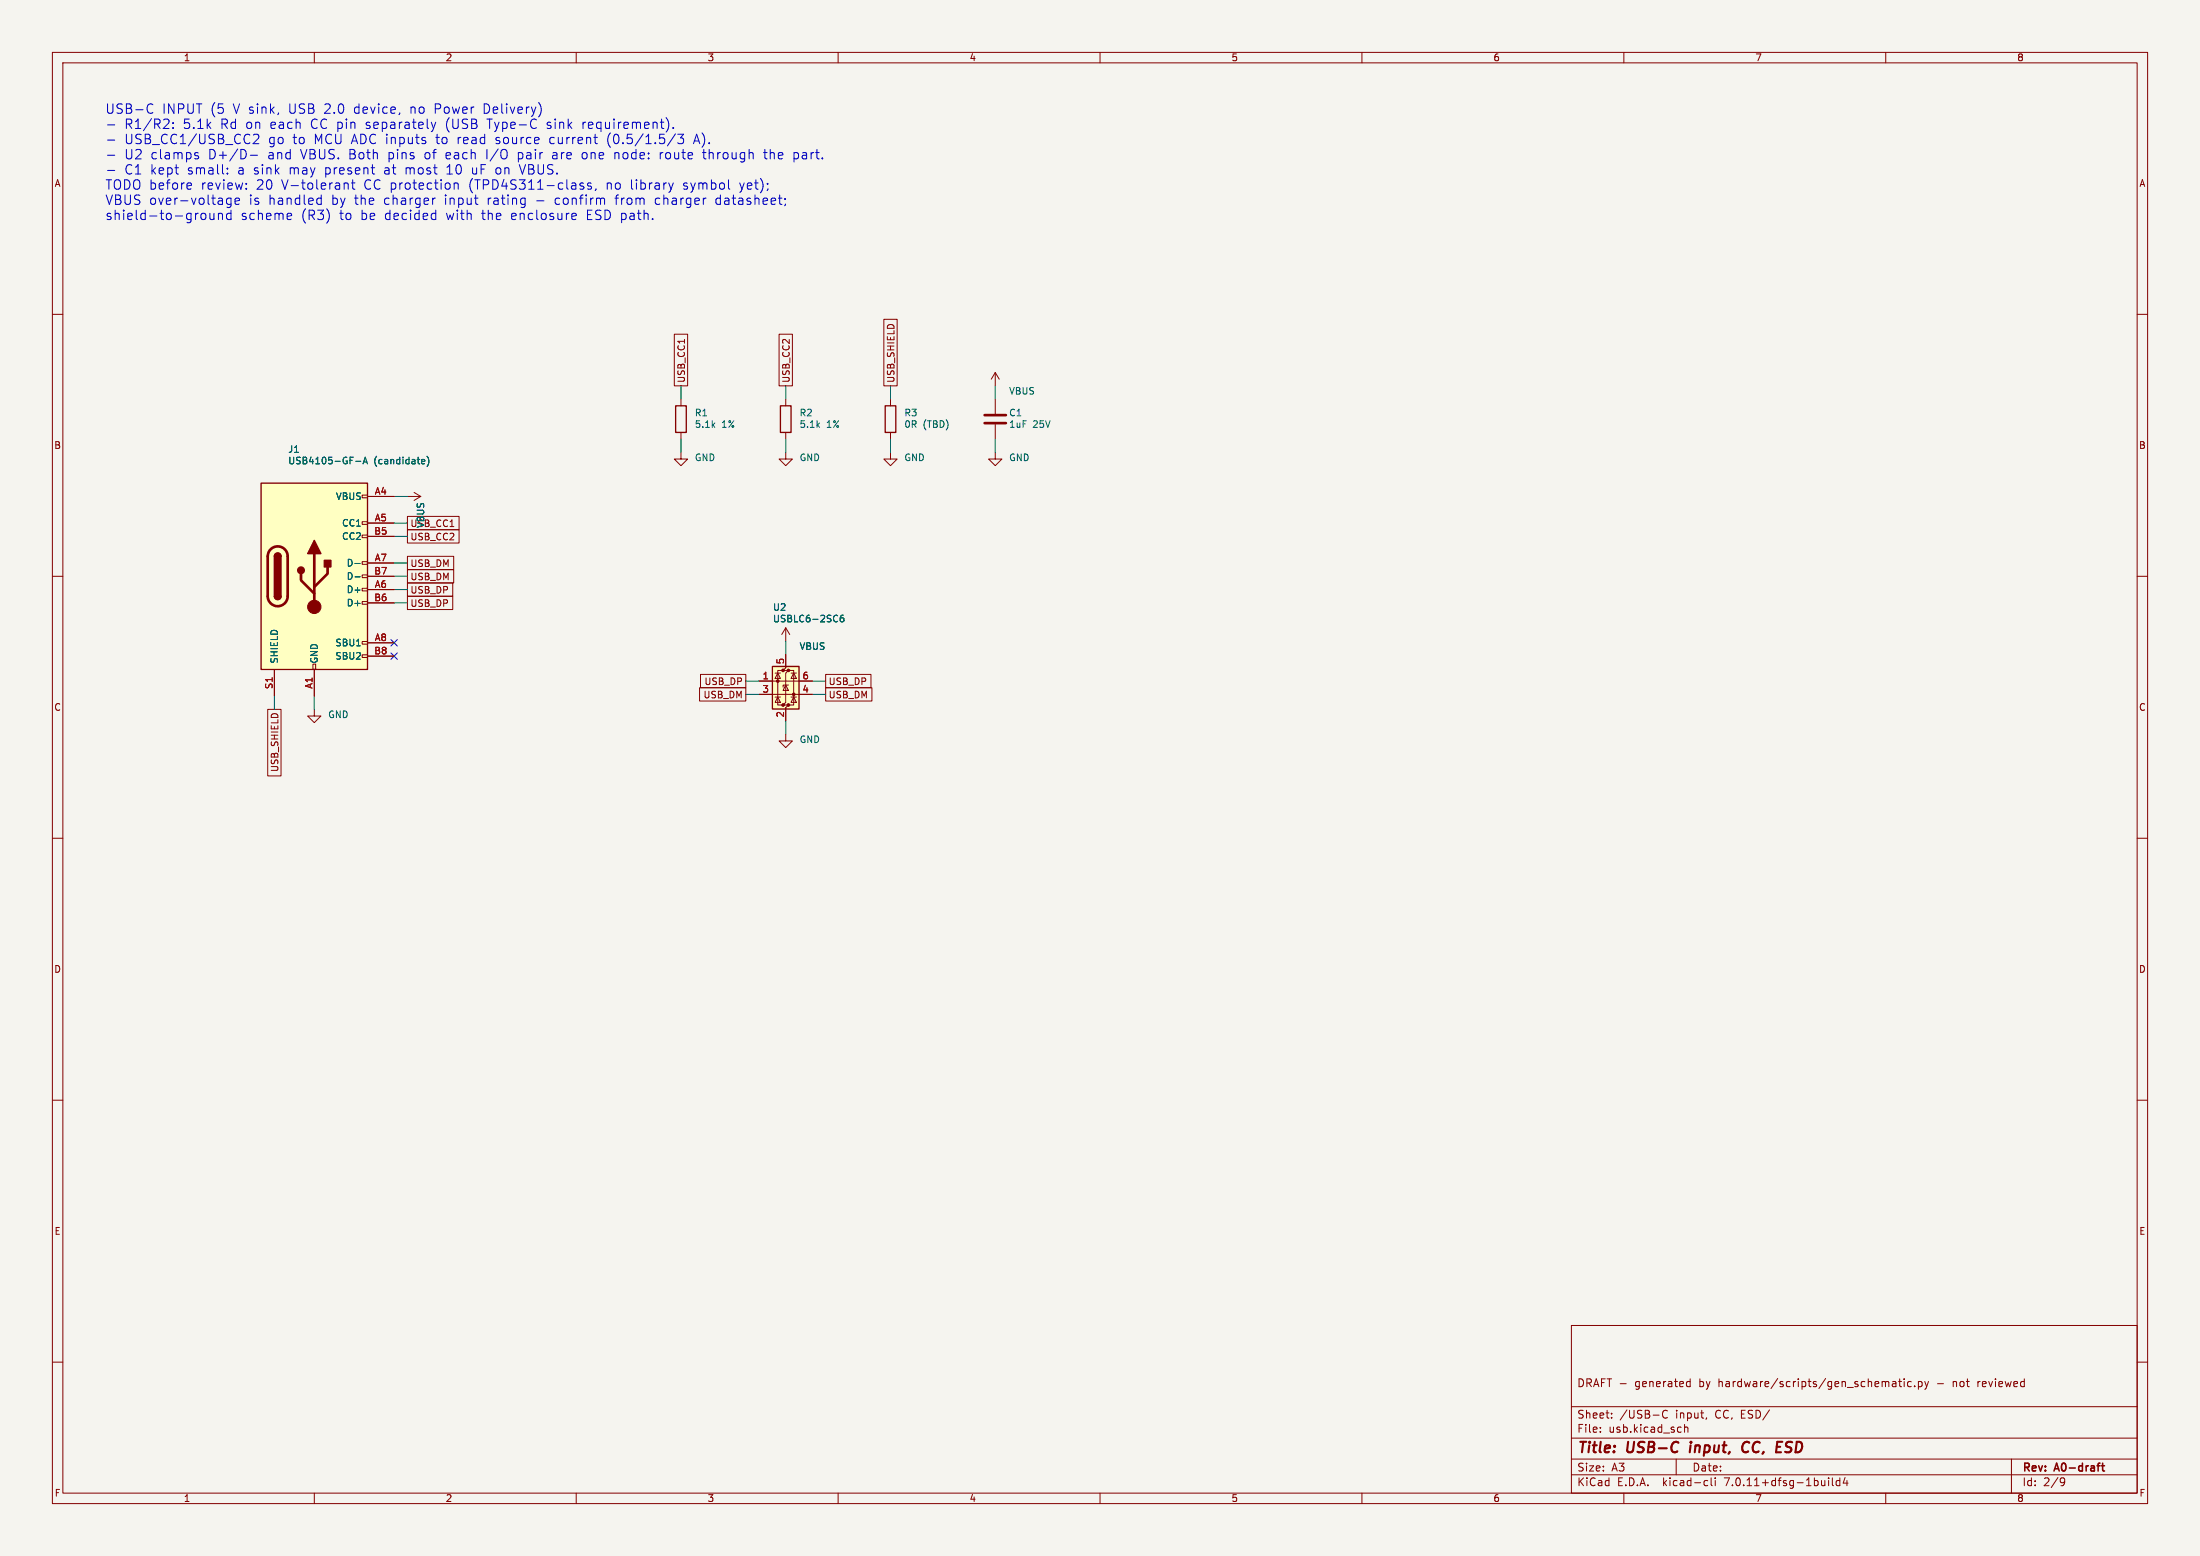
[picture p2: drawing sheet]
(kicad_sch
 (version 20230121)
 (generator eeschema)
 (paper "A3")
 (title_block
  (title "USB-C input, CC, ESD")
  (rev "A0-draft")
  (comment 1 "DRAFT - generated by hardware/scripts/gen_schematic.py - not reviewed"))
 (lib_symbols
  (symbol "Connector:USB_C_Receptacle_USB2.0_16P"
   (pin_names
    (offset 1.016)) (in_bom yes) (on_board yes)
   (property "Reference" "J" (at 0 22.225 0) (effects (font (size 1.27 1.27))))
   (property "Value" "USB_C_Receptacle_USB2.0_16P" (at 0 19.685 0) (effects (font (size 1.27 1.27))))
   (property "Footprint" "" (at 3.81 0 0) (effects (font (size 1.27 1.27)) hide))
   (property "Datasheet" "https://www.usb.org/sites/default/files/documents/usb_type-c.zip" (at 3.81 0 0) (effects (font (size 1.27 1.27)) hide))
   (symbol "USB_C_Receptacle_USB2.0_16P_0_0"
    (rectangle (start -0.254 -17.78) (end 0.254 -16.764) (stroke (width 0) (type default)) (fill (type none)))
    (rectangle (start 10.16 -14.986) (end 9.144 -15.494) (stroke (width 0) (type default)) (fill (type none)))
    (rectangle (start 10.16 -12.446) (end 9.144 -12.954) (stroke (width 0) (type default)) (fill (type none)))
    (rectangle (start 10.16 -4.826) (end 9.144 -5.334) (stroke (width 0) (type default)) (fill (type none)))
    (rectangle (start 10.16 -2.286) (end 9.144 -2.794) (stroke (width 0) (type default)) (fill (type none)))
    (rectangle (start 10.16 0.254) (end 9.144 -0.254) (stroke (width 0) (type default)) (fill (type none)))
    (rectangle (start 10.16 2.794) (end 9.144 2.286) (stroke (width 0) (type default)) (fill (type none)))
    (rectangle (start 10.16 7.874) (end 9.144 7.366) (stroke (width 0) (type default)) (fill (type none)))
    (rectangle (start 10.16 10.414) (end 9.144 9.906) (stroke (width 0) (type default)) (fill (type none)))
    (rectangle (start 10.16 15.494) (end 9.144 14.986) (stroke (width 0) (type default)) (fill (type none))))
   (symbol "USB_C_Receptacle_USB2.0_16P_0_1"
    (rectangle (start -10.16 17.78) (end 10.16 -17.78) (stroke (width 0.254) (type default)) (fill (type background)))
    (arc (start -8.89 -3.81) (mid -6.985 -5.7067) (end -5.08 -3.81) (stroke (width 0.508) (type default)) (fill (type none)))
    (arc (start -7.62 -3.81) (mid -6.985 -4.4423) (end -6.35 -3.81) (stroke (width 0.254) (type default)) (fill (type none)))
    (arc (start -7.62 -3.81) (mid -6.985 -4.4423) (end -6.35 -3.81) (stroke (width 0.254) (type default)) (fill (type outline)))
    (rectangle (start -7.62 -3.81) (end -6.35 3.81) (stroke (width 0.254) (type default)) (fill (type outline)))
    (arc (start -6.35 3.81) (mid -6.985 4.4423) (end -7.62 3.81) (stroke (width 0.254) (type default)) (fill (type none)))
    (arc (start -6.35 3.81) (mid -6.985 4.4423) (end -7.62 3.81) (stroke (width 0.254) (type default)) (fill (type outline)))
    (arc (start -5.08 3.81) (mid -6.985 5.7067) (end -8.89 3.81) (stroke (width 0.508) (type default)) (fill (type none)))
    (circle (center -2.54 1.143) (radius 0.635) (stroke (width 0.254) (type default)) (fill (type outline)))
    (circle (center 0 -5.842) (radius 1.27) (stroke (width 0) (type default)) (fill (type outline)))
    (polyline (pts (xy -8.89 -3.81) (xy -8.89 3.81)) (stroke (width 0.508) (type default)) (fill (type none)))
    (polyline (pts (xy -5.08 3.81) (xy -5.08 -3.81)) (stroke (width 0.508) (type default)) (fill (type none)))
    (polyline (pts (xy 0 -5.842) (xy 0 4.318)) (stroke (width 0.508) (type default)) (fill (type none)))
    (polyline (pts (xy 0 -3.302) (xy -2.54 -0.762) (xy -2.54 0.508)) (stroke (width 0.508) (type default)) (fill (type none)))
    (polyline (pts (xy 0 -2.032) (xy 2.54 0.508) (xy 2.54 1.778)) (stroke (width 0.508) (type default)) (fill (type none)))
    (polyline (pts (xy -1.27 4.318) (xy 0 6.858) (xy 1.27 4.318) (xy -1.27 4.318)) (stroke (width 0.254) (type default)) (fill (type outline)))
    (rectangle (start 1.905 1.778) (end 3.175 3.048) (stroke (width 0.254) (type default)) (fill (type outline))))
   (symbol "USB_C_Receptacle_USB2.0_16P_1_1"
    (pin passive line (at 0 -22.86 90) (length 5.08) (name "GND" (effects (font (size 1.27 1.27)))) (number "A1" (effects (font (size 1.27 1.27)))))
    (pin passive line (at 0 -22.86 90) (length 5.08) hide (name "GND" (effects (font (size 1.27 1.27)))) (number "A12" (effects (font (size 1.27 1.27)))))
    (pin passive line (at 15.24 15.24 180) (length 5.08) (name "VBUS" (effects (font (size 1.27 1.27)))) (number "A4" (effects (font (size 1.27 1.27)))))
    (pin bidirectional line (at 15.24 10.16 180) (length 5.08) (name "CC1" (effects (font (size 1.27 1.27)))) (number "A5" (effects (font (size 1.27 1.27)))))
    (pin bidirectional line (at 15.24 -2.54 180) (length 5.08) (name "D+" (effects (font (size 1.27 1.27)))) (number "A6" (effects (font (size 1.27 1.27)))))
    (pin bidirectional line (at 15.24 2.54 180) (length 5.08) (name "D-" (effects (font (size 1.27 1.27)))) (number "A7" (effects (font (size 1.27 1.27)))))
    (pin bidirectional line (at 15.24 -12.7 180) (length 5.08) (name "SBU1" (effects (font (size 1.27 1.27)))) (number "A8" (effects (font (size 1.27 1.27)))))
    (pin passive line (at 15.24 15.24 180) (length 5.08) hide (name "VBUS" (effects (font (size 1.27 1.27)))) (number "A9" (effects (font (size 1.27 1.27)))))
    (pin passive line (at 0 -22.86 90) (length 5.08) hide (name "GND" (effects (font (size 1.27 1.27)))) (number "B1" (effects (font (size 1.27 1.27)))))
    (pin passive line (at 0 -22.86 90) (length 5.08) hide (name "GND" (effects (font (size 1.27 1.27)))) (number "B12" (effects (font (size 1.27 1.27)))))
    (pin passive line (at 15.24 15.24 180) (length 5.08) hide (name "VBUS" (effects (font (size 1.27 1.27)))) (number "B4" (effects (font (size 1.27 1.27)))))
    (pin bidirectional line (at 15.24 7.62 180) (length 5.08) (name "CC2" (effects (font (size 1.27 1.27)))) (number "B5" (effects (font (size 1.27 1.27)))))
    (pin bidirectional line (at 15.24 -5.08 180) (length 5.08) (name "D+" (effects (font (size 1.27 1.27)))) (number "B6" (effects (font (size 1.27 1.27)))))
    (pin bidirectional line (at 15.24 0 180) (length 5.08) (name "D-" (effects (font (size 1.27 1.27)))) (number "B7" (effects (font (size 1.27 1.27)))))
    (pin bidirectional line (at 15.24 -15.24 180) (length 5.08) (name "SBU2" (effects (font (size 1.27 1.27)))) (number "B8" (effects (font (size 1.27 1.27)))))
    (pin passive line (at 15.24 15.24 180) (length 5.08) hide (name "VBUS" (effects (font (size 1.27 1.27)))) (number "B9" (effects (font (size 1.27 1.27)))))
    (pin passive line (at -7.62 -22.86 90) (length 5.08) (name "SHIELD" (effects (font (size 1.27 1.27)))) (number "S1" (effects (font (size 1.27 1.27)))))))
  (symbol "power:GND"
   (power)
   (pin_names
    (offset 0)) (in_bom yes) (on_board yes)
   (property "Reference" "#PWR" (at 0 -6.35 0) (effects (font (size 1.27 1.27)) hide))
   (property "Value" "GND" (at 0 -3.81 0) (effects (font (size 1.27 1.27))))
   (property "Footprint" "" (at 0 0 0) (effects (font (size 1.27 1.27)) hide))
   (property "Datasheet" "" (at 0 0 0) (effects (font (size 1.27 1.27)) hide))
   (symbol "GND_0_1"
    (polyline (pts (xy 0 0) (xy 0 -1.27) (xy 1.27 -1.27) (xy 0 -2.54) (xy -1.27 -1.27) (xy 0 -1.27)) (stroke (width 0) (type default)) (fill (type none))))
   (symbol "GND_1_1"
    (pin power_in line (at 0 0 270) (length 0) hide (name "GND" (effects (font (size 1.27 1.27)))) (number "1" (effects (font (size 1.27 1.27)))))))
  (symbol "power:VBUS"
   (power)
   (pin_names
    (offset 0)) (in_bom yes) (on_board yes)
   (property "Reference" "#PWR" (at 0 -3.81 0) (effects (font (size 1.27 1.27)) hide))
   (property "Value" "VBUS" (at 0 3.81 0) (effects (font (size 1.27 1.27))))
   (property "Footprint" "" (at 0 0 0) (effects (font (size 1.27 1.27)) hide))
   (property "Datasheet" "" (at 0 0 0) (effects (font (size 1.27 1.27)) hide))
   (symbol "VBUS_0_1"
    (polyline (pts (xy -0.762 1.27) (xy 0 2.54)) (stroke (width 0) (type default)) (fill (type none)))
    (polyline (pts (xy 0 0) (xy 0 2.54)) (stroke (width 0) (type default)) (fill (type none)))
    (polyline (pts (xy 0 2.54) (xy 0.762 1.27)) (stroke (width 0) (type default)) (fill (type none))))
   (symbol "VBUS_1_1"
    (pin power_in line (at 0 0 90) (length 0) hide (name "VBUS" (effects (font (size 1.27 1.27)))) (number "1" (effects (font (size 1.27 1.27)))))))
  (symbol "Device:R"
   (pin_numbers hide)
   (pin_names
    (offset 0)) (in_bom yes) (on_board yes)
   (property "Reference" "R" (at 2.032 0 90) (effects (font (size 1.27 1.27))))
   (property "Value" "R" (at 0 0 90) (effects (font (size 1.27 1.27))))
   (property "Footprint" "" (at -1.778 0 90) (effects (font (size 1.27 1.27)) hide))
   (property "Datasheet" "~" (at 0 0 0) (effects (font (size 1.27 1.27)) hide))
   (symbol "R_0_1"
    (rectangle (start -1.016 -2.54) (end 1.016 2.54) (stroke (width 0.254) (type default)) (fill (type none))))
   (symbol "R_1_1"
    (pin passive line (at 0 3.81 270) (length 1.27) (name "~" (effects (font (size 1.27 1.27)))) (number "1" (effects (font (size 1.27 1.27)))))
    (pin passive line (at 0 -3.81 90) (length 1.27) (name "~" (effects (font (size 1.27 1.27)))) (number "2" (effects (font (size 1.27 1.27)))))))
  (symbol "Device:C"
   (pin_numbers hide)
   (pin_names
    (offset 0.254)) (in_bom yes) (on_board yes)
   (property "Reference" "C" (at 0.635 2.54 0) (effects (font (size 1.27 1.27)) (justify left)))
   (property "Value" "C" (at 0.635 -2.54 0) (effects (font (size 1.27 1.27)) (justify left)))
   (property "Footprint" "" (at 0.9652 -3.81 0) (effects (font (size 1.27 1.27)) hide))
   (property "Datasheet" "~" (at 0 0 0) (effects (font (size 1.27 1.27)) hide))
   (symbol "C_0_1"
    (polyline (pts (xy -2.032 -0.762) (xy 2.032 -0.762)) (stroke (width 0.508) (type default)) (fill (type none)))
    (polyline (pts (xy -2.032 0.762) (xy 2.032 0.762)) (stroke (width 0.508) (type default)) (fill (type none))))
   (symbol "C_1_1"
    (pin passive line (at 0 3.81 270) (length 2.794) (name "~" (effects (font (size 1.27 1.27)))) (number "1" (effects (font (size 1.27 1.27)))))
    (pin passive line (at 0 -3.81 90) (length 2.794) (name "~" (effects (font (size 1.27 1.27)))) (number "2" (effects (font (size 1.27 1.27)))))))
  (symbol "Power_Protection:USBLC6-2SC6"
   (pin_names hide) (in_bom yes) (on_board yes)
   (property "Reference" "U" (at 0.635 5.715 0) (effects (font (size 1.27 1.27)) (justify left)))
   (property "Value" "USBLC6-2SC6" (at 0.635 3.81 0) (effects (font (size 1.27 1.27)) (justify left)))
   (property "Footprint" "Package_TO_SOT_SMD:SOT-23-6" (at 1.27 -6.35 0) (effects (font (size 1.27 1.27) italic) (justify left) hide))
   (property "Datasheet" "https://www.st.com/resource/en/datasheet/usblc6-2.pdf" (at 1.27 -8.255 0) (effects (font (size 1.27 1.27)) (justify left) hide))
   (symbol "USBLC6-2SC6_0_0"
    (circle (center -1.524 0) (radius 0.0001) (stroke (width 0.508) (type default)) (fill (type none)))
    (circle (center -0.508 -4.572) (radius 0.0001) (stroke (width 0.508) (type default)) (fill (type none)))
    (circle (center -0.508 2.032) (radius 0.0001) (stroke (width 0.508) (type default)) (fill (type none)))
    (circle (center 0.508 -4.572) (radius 0.0001) (stroke (width 0.508) (type default)) (fill (type none)))
    (circle (center 0.508 2.032) (radius 0.0001) (stroke (width 0.508) (type default)) (fill (type none)))
    (circle (center 1.524 -2.54) (radius 0.0001) (stroke (width 0.508) (type default)) (fill (type none))))
   (symbol "USBLC6-2SC6_0_1"
    (polyline (pts (xy -2.54 -2.54) (xy 2.54 -2.54)) (stroke (width 0) (type default)) (fill (type none)))
    (polyline (pts (xy -2.54 0) (xy 2.54 0)) (stroke (width 0) (type default)) (fill (type none)))
    (polyline (pts (xy -2.032 -3.048) (xy -1.016 -3.048)) (stroke (width 0) (type default)) (fill (type none)))
    (polyline (pts (xy -1.016 1.524) (xy -2.032 1.524)) (stroke (width 0) (type default)) (fill (type none)))
    (polyline (pts (xy 1.016 -3.048) (xy 2.032 -3.048)) (stroke (width 0) (type default)) (fill (type none)))
    (polyline (pts (xy 1.016 1.524) (xy 2.032 1.524)) (stroke (width 0) (type default)) (fill (type none)))
    (polyline (pts (xy -0.508 -1.143) (xy -0.508 -0.762) (xy 0.508 -0.762)) (stroke (width 0) (type default)) (fill (type none)))
    (polyline (pts (xy -2.032 0.508) (xy -1.016 0.508) (xy -1.524 1.524) (xy -2.032 0.508)) (stroke (width 0) (type default)) (fill (type none)))
    (polyline (pts (xy -1.016 -4.064) (xy -2.032 -4.064) (xy -1.524 -3.048) (xy -1.016 -4.064)) (stroke (width 0) (type default)) (fill (type none)))
    (polyline (pts (xy 0.508 -1.778) (xy -0.508 -1.778) (xy 0 -0.762) (xy 0.508 -1.778)) (stroke (width 0) (type default)) (fill (type none)))
    (polyline (pts (xy 2.032 -4.064) (xy 1.016 -4.064) (xy 1.524 -3.048) (xy 2.032 -4.064)) (stroke (width 0) (type default)) (fill (type none)))
    (polyline (pts (xy 2.032 0.508) (xy 1.016 0.508) (xy 1.524 1.524) (xy 2.032 0.508)) (stroke (width 0) (type default)) (fill (type none)))
    (polyline (pts (xy 0 2.54) (xy -0.508 2.032) (xy 0.508 2.032) (xy 0 1.524) (xy 0 -4.064) (xy -0.508 -4.572) (xy 0.508 -4.572) (xy 0 -5.08)) (stroke (width 0) (type default)) (fill (type none))))
   (symbol "USBLC6-2SC6_1_1"
    (rectangle (start -2.54 2.794) (end 2.54 -5.334) (stroke (width 0.254) (type default)) (fill (type background)))
    (polyline (pts (xy -0.508 2.032) (xy -1.524 2.032) (xy -1.524 -4.572) (xy -0.508 -4.572)) (stroke (width 0) (type default)) (fill (type none)))
    (polyline (pts (xy 0.508 -4.572) (xy 1.524 -4.572) (xy 1.524 2.032) (xy 0.508 2.032)) (stroke (width 0) (type default)) (fill (type none)))
    (pin passive line (at -5.08 0 0) (length 2.54) (name "I/O1" (effects (font (size 1.27 1.27)))) (number "1" (effects (font (size 1.27 1.27)))))
    (pin passive line (at 0 -7.62 90) (length 2.54) (name "GND" (effects (font (size 1.27 1.27)))) (number "2" (effects (font (size 1.27 1.27)))))
    (pin passive line (at -5.08 -2.54 0) (length 2.54) (name "I/O2" (effects (font (size 1.27 1.27)))) (number "3" (effects (font (size 1.27 1.27)))))
    (pin passive line (at 5.08 -2.54 180) (length 2.54) (name "I/O2" (effects (font (size 1.27 1.27)))) (number "4" (effects (font (size 1.27 1.27)))))
    (pin passive line (at 0 5.08 270) (length 2.54) (name "VBUS" (effects (font (size 1.27 1.27)))) (number "5" (effects (font (size 1.27 1.27)))))
    (pin passive line (at 5.08 0 180) (length 2.54) (name "I/O1" (effects (font (size 1.27 1.27)))) (number "6" (effects (font (size 1.27 1.27))))))))
 (text "USB-C INPUT (5 V sink, USB 2.0 device, no Power Delivery)\n- R1/R2: 5.1k Rd on each CC pin separately (USB Type-C sink requirement).\n- USB_CC1/USB_CC2 go to MCU ADC inputs to read source current (0.5/1.5/3 A).\n- U2 clamps D+/D- and VBUS. Both pins of each I/O pair are one node: route through the part.\n- C1 kept small: a sink may present at most 10 uF on VBUS.\nTODO before review: 20 V-tolerant CC protection (TPD4S311-class, no library symbol yet);\nVBUS over-voltage is handled by the charger input rating - confirm from charger datasheet;\nshield-to-ground scheme (R3) to be decided with the enclosure ESD path." (at 20 20 0) (effects (font (size 1.8 1.8)) (justify left top)))
 (symbol
  (lib_id "Connector:USB_C_Receptacle_USB2.0_16P") (at 60 110 0) (unit 1) (in_bom yes) (on_board yes) (dnp no)
  (property "Reference" "J1" (at 54.92 85.76 0) (effects (font (size 1.27 1.27)) (justify left)))
  (property "Value" "USB4105-GF-A (candidate)" (at 54.92 87.96000000000001 0) (effects (font (size 1.27 1.27)) (justify left)))
  (property "Footprint" "Connector_USB:USB_C_Receptacle_GCT_USB4105-xx-A_16P_TopMnt_Horizontal" (at 60 110 0) (effects (font (size 1.27 1.27)) hide))
  (property "Datasheet" "" (at 60 110 0) (effects (font (size 1.27 1.27)) hide)) (pin "A1") (pin "A12") (pin "A4") (pin "A5") (pin "A6") (pin "A7") (pin "A8") (pin "A9") (pin "B1") (pin "B12") (pin "B4") (pin "B5") (pin "B6") (pin "B7") (pin "B8") (pin "B9") (pin "S1"))
 (wire (pts (xy 60.0 132.86) (xy 60.0 135.4)) (stroke (width 0) (type default)))
 (symbol
  (lib_id "power:GND") (at 60.0 135.4 0) (unit 1) (in_bom yes) (on_board yes) (dnp no)
  (property "Reference" "#PWR0201" (at 62.54 134.20000000000002 0) (effects (font (size 1.27 1.27)) hide (justify left)))
  (property "Value" "GND" (at 62.54 136.4 0) (effects (font (size 1.27 1.27)) (justify left)))
  (property "Footprint" "" (at 60.0 135.4 0) (effects (font (size 1.27 1.27)) hide))
  (property "Datasheet" "" (at 60.0 135.4 0) (effects (font (size 1.27 1.27)) hide)) (pin "1"))
 (wire (pts (xy 75.24 94.76) (xy 77.78 94.76)) (stroke (width 0) (type default)))
 (symbol
  (lib_id "power:VBUS") (at 77.78 94.76 270) (unit 1) (in_bom yes) (on_board yes) (dnp no)
  (property "Reference" "#PWR0202" (at 80.32000000000001 93.56 0) (effects (font (size 1.27 1.27)) hide (justify left)))
  (property "Value" "VBUS" (at 80.32000000000001 95.76 0) (effects (font (size 1.27 1.27)) (justify left)))
  (property "Footprint" "" (at 77.78 94.76 0) (effects (font (size 1.27 1.27)) hide))
  (property "Datasheet" "" (at 77.78 94.76 0) (effects (font (size 1.27 1.27)) hide)) (pin "1"))
 (wire (pts (xy 75.24 99.84) (xy 77.78 99.84)) (stroke (width 0) (type default)))
 (global_label "USB_CC1"
  (shape passive) (at 77.78 99.84 0) (effects (font (size 1.27 1.27)) (justify left))
  (property "Intersheetrefs" "${INTERSHEET_REFS}" (at 0 0 0) (effects (font (size 1.27 1.27)) hide)))
 (wire (pts (xy 75.24 112.54) (xy 77.78 112.54)) (stroke (width 0) (type default)))
 (global_label "USB_DP"
  (shape passive) (at 77.78 112.54 0) (effects (font (size 1.27 1.27)) (justify left))
  (property "Intersheetrefs" "${INTERSHEET_REFS}" (at 0 0 0) (effects (font (size 1.27 1.27)) hide)))
 (wire (pts (xy 75.24 107.46) (xy 77.78 107.46)) (stroke (width 0) (type default)))
 (global_label "USB_DM"
  (shape passive) (at 77.78 107.46 0) (effects (font (size 1.27 1.27)) (justify left))
  (property "Intersheetrefs" "${INTERSHEET_REFS}" (at 0 0 0) (effects (font (size 1.27 1.27)) hide)))
 (no_connect (at 75.24 122.7))
 (wire (pts (xy 75.24 102.38) (xy 77.78 102.38)) (stroke (width 0) (type default)))
 (global_label "USB_CC2"
  (shape passive) (at 77.78 102.38 0) (effects (font (size 1.27 1.27)) (justify left))
  (property "Intersheetrefs" "${INTERSHEET_REFS}" (at 0 0 0) (effects (font (size 1.27 1.27)) hide)))
 (wire (pts (xy 75.24 115.08) (xy 77.78 115.08)) (stroke (width 0) (type default)))
 (global_label "USB_DP"
  (shape passive) (at 77.78 115.08 0) (effects (font (size 1.27 1.27)) (justify left))
  (property "Intersheetrefs" "${INTERSHEET_REFS}" (at 0 0 0) (effects (font (size 1.27 1.27)) hide)))
 (wire (pts (xy 75.24 110.0) (xy 77.78 110.0)) (stroke (width 0) (type default)))
 (global_label "USB_DM"
  (shape passive) (at 77.78 110.0 0) (effects (font (size 1.27 1.27)) (justify left))
  (property "Intersheetrefs" "${INTERSHEET_REFS}" (at 0 0 0) (effects (font (size 1.27 1.27)) hide)))
 (no_connect (at 75.24 125.24))
 (wire (pts (xy 52.38 132.86) (xy 52.38 135.4)) (stroke (width 0) (type default)))
 (global_label "USB_SHIELD"
  (shape passive) (at 52.38 135.4 270) (effects (font (size 1.27 1.27)) (justify right))
  (property "Intersheetrefs" "${INTERSHEET_REFS}" (at 0 0 0) (effects (font (size 1.27 1.27)) hide)))
 (symbol
  (lib_id "Device:R") (at 130 80 0) (unit 1) (in_bom yes) (on_board yes) (dnp no)
  (property "Reference" "R1" (at 132.54 78.8 0) (effects (font (size 1.27 1.27)) (justify left)))
  (property "Value" "5.1k 1%" (at 132.54 81.0 0) (effects (font (size 1.27 1.27)) (justify left)))
  (property "Footprint" "Resistor_SMD:R_0402_1005Metric" (at 130 80 0) (effects (font (size 1.27 1.27)) hide))
  (property "Datasheet" "" (at 130 80 0) (effects (font (size 1.27 1.27)) hide)) (pin "1") (pin "2"))
 (wire (pts (xy 130.0 76.19) (xy 130.0 73.65)) (stroke (width 0) (type default)))
 (global_label "USB_CC1"
  (shape passive) (at 130.0 73.65 90) (effects (font (size 1.27 1.27)) (justify left))
  (property "Intersheetrefs" "${INTERSHEET_REFS}" (at 0 0 0) (effects (font (size 1.27 1.27)) hide)))
 (wire (pts (xy 130.0 83.81) (xy 130.0 86.35)) (stroke (width 0) (type default)))
 (symbol
  (lib_id "power:GND") (at 130.0 86.35 0) (unit 1) (in_bom yes) (on_board yes) (dnp no)
  (property "Reference" "#PWR0203" (at 132.54 85.14999999999999 0) (effects (font (size 1.27 1.27)) hide (justify left)))
  (property "Value" "GND" (at 132.54 87.35 0) (effects (font (size 1.27 1.27)) (justify left)))
  (property "Footprint" "" (at 130.0 86.35 0) (effects (font (size 1.27 1.27)) hide))
  (property "Datasheet" "" (at 130.0 86.35 0) (effects (font (size 1.27 1.27)) hide)) (pin "1"))
 (symbol
  (lib_id "Device:R") (at 150 80 0) (unit 1) (in_bom yes) (on_board yes) (dnp no)
  (property "Reference" "R2" (at 152.54 78.8 0) (effects (font (size 1.27 1.27)) (justify left)))
  (property "Value" "5.1k 1%" (at 152.54 81.0 0) (effects (font (size 1.27 1.27)) (justify left)))
  (property "Footprint" "Resistor_SMD:R_0402_1005Metric" (at 150 80 0) (effects (font (size 1.27 1.27)) hide))
  (property "Datasheet" "" (at 150 80 0) (effects (font (size 1.27 1.27)) hide)) (pin "1") (pin "2"))
 (wire (pts (xy 150.0 76.19) (xy 150.0 73.65)) (stroke (width 0) (type default)))
 (global_label "USB_CC2"
  (shape passive) (at 150.0 73.65 90) (effects (font (size 1.27 1.27)) (justify left))
  (property "Intersheetrefs" "${INTERSHEET_REFS}" (at 0 0 0) (effects (font (size 1.27 1.27)) hide)))
 (wire (pts (xy 150.0 83.81) (xy 150.0 86.35)) (stroke (width 0) (type default)))
 (symbol
  (lib_id "power:GND") (at 150.0 86.35 0) (unit 1) (in_bom yes) (on_board yes) (dnp no)
  (property "Reference" "#PWR0204" (at 152.54 85.14999999999999 0) (effects (font (size 1.27 1.27)) hide (justify left)))
  (property "Value" "GND" (at 152.54 87.35 0) (effects (font (size 1.27 1.27)) (justify left)))
  (property "Footprint" "" (at 150.0 86.35 0) (effects (font (size 1.27 1.27)) hide))
  (property "Datasheet" "" (at 150.0 86.35 0) (effects (font (size 1.27 1.27)) hide)) (pin "1"))
 (symbol
  (lib_id "Device:R") (at 170 80 0) (unit 1) (in_bom yes) (on_board yes) (dnp no)
  (property "Reference" "R3" (at 172.54 78.8 0) (effects (font (size 1.27 1.27)) (justify left)))
  (property "Value" "0R (TBD)" (at 172.54 81.0 0) (effects (font (size 1.27 1.27)) (justify left)))
  (property "Footprint" "Resistor_SMD:R_0402_1005Metric" (at 170 80 0) (effects (font (size 1.27 1.27)) hide))
  (property "Datasheet" "" (at 170 80 0) (effects (font (size 1.27 1.27)) hide)) (pin "1") (pin "2"))
 (wire (pts (xy 170.0 76.19) (xy 170.0 73.65)) (stroke (width 0) (type default)))
 (global_label "USB_SHIELD"
  (shape passive) (at 170.0 73.65 90) (effects (font (size 1.27 1.27)) (justify left))
  (property "Intersheetrefs" "${INTERSHEET_REFS}" (at 0 0 0) (effects (font (size 1.27 1.27)) hide)))
 (wire (pts (xy 170.0 83.81) (xy 170.0 86.35)) (stroke (width 0) (type default)))
 (symbol
  (lib_id "power:GND") (at 170.0 86.35 0) (unit 1) (in_bom yes) (on_board yes) (dnp no)
  (property "Reference" "#PWR0205" (at 172.54 85.14999999999999 0) (effects (font (size 1.27 1.27)) hide (justify left)))
  (property "Value" "GND" (at 172.54 87.35 0) (effects (font (size 1.27 1.27)) (justify left)))
  (property "Footprint" "" (at 170.0 86.35 0) (effects (font (size 1.27 1.27)) hide))
  (property "Datasheet" "" (at 170.0 86.35 0) (effects (font (size 1.27 1.27)) hide)) (pin "1"))
 (symbol
  (lib_id "Device:C") (at 190 80 0) (unit 1) (in_bom yes) (on_board yes) (dnp no)
  (property "Reference" "C1" (at 192.54 78.8 0) (effects (font (size 1.27 1.27)) (justify left)))
  (property "Value" "1uF 25V" (at 192.54 81.0 0) (effects (font (size 1.27 1.27)) (justify left)))
  (property "Footprint" "Capacitor_SMD:C_0603_1608Metric" (at 190 80 0) (effects (font (size 1.27 1.27)) hide))
  (property "Datasheet" "" (at 190 80 0) (effects (font (size 1.27 1.27)) hide)) (pin "1") (pin "2"))
 (wire (pts (xy 190.0 76.19) (xy 190.0 73.65)) (stroke (width 0) (type default)))
 (symbol
  (lib_id "power:VBUS") (at 190.0 73.65 0) (unit 1) (in_bom yes) (on_board yes) (dnp no)
  (property "Reference" "#PWR0206" (at 192.54 72.45 0) (effects (font (size 1.27 1.27)) hide (justify left)))
  (property "Value" "VBUS" (at 192.54 74.65 0) (effects (font (size 1.27 1.27)) (justify left)))
  (property "Footprint" "" (at 190.0 73.65 0) (effects (font (size 1.27 1.27)) hide))
  (property "Datasheet" "" (at 190.0 73.65 0) (effects (font (size 1.27 1.27)) hide)) (pin "1"))
 (wire (pts (xy 190.0 83.81) (xy 190.0 86.35)) (stroke (width 0) (type default)))
 (symbol
  (lib_id "power:GND") (at 190.0 86.35 0) (unit 1) (in_bom yes) (on_board yes) (dnp no)
  (property "Reference" "#PWR0207" (at 192.54 85.14999999999999 0) (effects (font (size 1.27 1.27)) hide (justify left)))
  (property "Value" "GND" (at 192.54 87.35 0) (effects (font (size 1.27 1.27)) (justify left)))
  (property "Footprint" "" (at 190.0 86.35 0) (effects (font (size 1.27 1.27)) hide))
  (property "Datasheet" "" (at 190.0 86.35 0) (effects (font (size 1.27 1.27)) hide)) (pin "1"))
 (symbol
  (lib_id "Power_Protection:USBLC6-2SC6") (at 150 130 0) (unit 1) (in_bom yes) (on_board yes) (dnp no)
  (property "Reference" "U2" (at 147.46 115.92 0) (effects (font (size 1.27 1.27)) (justify left)))
  (property "Value" "USBLC6-2SC6" (at 147.46 118.12 0) (effects (font (size 1.27 1.27)) (justify left)))
  (property "Footprint" "Package_TO_SOT_SMD:SOT-23-6" (at 150 130 0) (effects (font (size 1.27 1.27)) hide))
  (property "Datasheet" "" (at 150 130 0) (effects (font (size 1.27 1.27)) hide)) (pin "1") (pin "2") (pin "3") (pin "4") (pin "5") (pin "6"))
 (wire (pts (xy 144.92 130.0) (xy 142.38 130.0)) (stroke (width 0) (type default)))
 (global_label "USB_DP"
  (shape passive) (at 142.38 130.0 180) (effects (font (size 1.27 1.27)) (justify right))
  (property "Intersheetrefs" "${INTERSHEET_REFS}" (at 0 0 0) (effects (font (size 1.27 1.27)) hide)))
 (wire (pts (xy 150.0 137.62) (xy 150.0 140.16)) (stroke (width 0) (type default)))
 (symbol
  (lib_id "power:GND") (at 150.0 140.16 0) (unit 1) (in_bom yes) (on_board yes) (dnp no)
  (property "Reference" "#PWR0208" (at 152.54 138.96 0) (effects (font (size 1.27 1.27)) hide (justify left)))
  (property "Value" "GND" (at 152.54 141.16 0) (effects (font (size 1.27 1.27)) (justify left)))
  (property "Footprint" "" (at 150.0 140.16 0) (effects (font (size 1.27 1.27)) hide))
  (property "Datasheet" "" (at 150.0 140.16 0) (effects (font (size 1.27 1.27)) hide)) (pin "1"))
 (wire (pts (xy 144.92 132.54) (xy 142.38 132.54)) (stroke (width 0) (type default)))
 (global_label "USB_DM"
  (shape passive) (at 142.38 132.54 180) (effects (font (size 1.27 1.27)) (justify right))
  (property "Intersheetrefs" "${INTERSHEET_REFS}" (at 0 0 0) (effects (font (size 1.27 1.27)) hide)))
 (wire (pts (xy 155.08 132.54) (xy 157.62 132.54)) (stroke (width 0) (type default)))
 (global_label "USB_DM"
  (shape passive) (at 157.62 132.54 0) (effects (font (size 1.27 1.27)) (justify left))
  (property "Intersheetrefs" "${INTERSHEET_REFS}" (at 0 0 0) (effects (font (size 1.27 1.27)) hide)))
 (wire (pts (xy 150.0 124.92) (xy 150.0 122.38)) (stroke (width 0) (type default)))
 (symbol
  (lib_id "power:VBUS") (at 150.0 122.38 0) (unit 1) (in_bom yes) (on_board yes) (dnp no)
  (property "Reference" "#PWR0209" (at 152.54 121.17999999999999 0) (effects (font (size 1.27 1.27)) hide (justify left)))
  (property "Value" "VBUS" (at 152.54 123.38 0) (effects (font (size 1.27 1.27)) (justify left)))
  (property "Footprint" "" (at 150.0 122.38 0) (effects (font (size 1.27 1.27)) hide))
  (property "Datasheet" "" (at 150.0 122.38 0) (effects (font (size 1.27 1.27)) hide)) (pin "1"))
 (wire (pts (xy 155.08 130.0) (xy 157.62 130.0)) (stroke (width 0) (type default)))
 (global_label "USB_DP"
  (shape passive) (at 157.62 130.0 0) (effects (font (size 1.27 1.27)) (justify left))
  (property "Intersheetrefs" "${INTERSHEET_REFS}" (at 0 0 0) (effects (font (size 1.27 1.27)) hide)))
 (sheet_instances (path ""
   (page "2"))))
